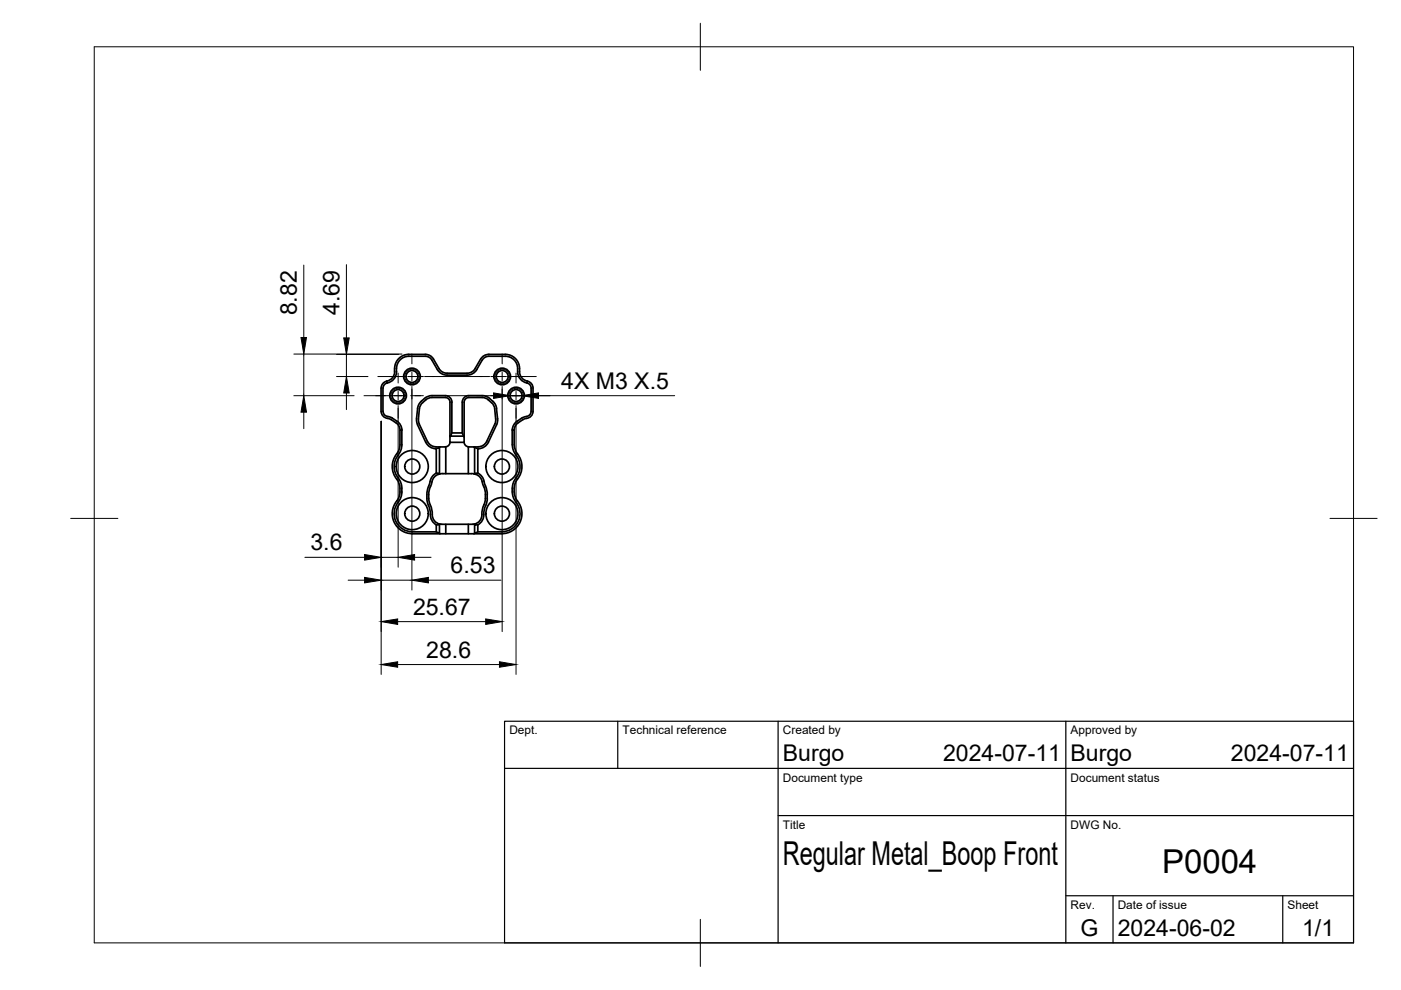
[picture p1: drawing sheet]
<svg xmlns="http://www.w3.org/2000/svg" width="297mm" height="210mm" viewBox="0 0 297 210" stroke-linecap="round" stroke-linejoin="round" font-family="sans-serif">
<!-- layer: Visible -->
<g fill="none" stroke="#000" stroke-width=".36">
<path d="M83.7 78.1v.7M83.7 78.8a2 2 0 0 1-1.7 2M83.7 78.1a2.99 2.99 0 0 1 3-3h3.5a1.99 1.99 0 0 1 1.7 1l1.2 2a2 2 0 0 0 1.7 1h4.2a2 2 0 0 0 1.8-1M91.6 76.3a1.6 1.6 0 0 0-1.4-.8h-3.5a2.74 2.74 0 0 0-2.6 3.3 2.36 2.36 0 0 1-2 2.4M91.6 76.3a4.8 4.8 0 0 0 2.2 3l1 .2h4.2a2.4 2.4 0 0 0 2.1-1.2M101.9 76.1l-1.2 2M107.1 75.5h-3.5a1.6 1.6 0 0 0-1.3 .8l-1.2 2M107.1 75.1h-3.5a2 2 0 0 0-1.7 1M107.2 75.1a3.1 3.1 0 0 1 3 3.7 2 2 0 0 0 1.6 2M107.2 75.5a2.71 2.71 0 0 1 2.5 3.3 2.4 2.4 0 0 0 2.1 2.4M80.8 82.3v4.9M80.8 87.2a1.49 1.49 0 0 0 1.4 1.5"/>
<path d="M81.2 87.2a1.09 1.09 0 0 0 1 1.1M82.1 81.2l-.1-.4a1.49 1.49 0 0 0-1.2 1.5M82.1 81.2a1.09 1.09 0 0 0-.9 1.1v4.9M82.2 88.7a2.95 2.95 0 0 1 1.7 .9l.6 .5 .3 1.1M82.2 88.3l.8 .2 1.1 .8M84.2 89.3a2.4 2.4 0 0 1 1 1.9M90.3 84.8l.9-.5h3.2a1.01 1.01 0 0 1 1 1v7.3l.1-.1M90.3 84.8a2.73 2.73 0 0 0-1.4 1.9l-.2 2.1 .1 .8 1.8 4M90.6 93.6a2 2 0 0 0 1.8 1.1M92.4 94.8h.9M92.5 95.1l.7-.2v5.5M94.4 94.8l-1.2 .1"/>
<path d="M94.5 94.7v5.7h-.6M94.5 94.7h-.1M95.4 92.6v1.1M95.4 93.8h3M95.4 93.8a1.01 1.01 0 0 1-.9 .9M95.4 93.7v.1M95.8 91.8l-.3 .7h2.8M95.8 85.3a1.41 1.41 0 0 0-1.4-1.4h-2.8a3.6 3.6 0 0 0-3.1 2.7l-.2 2.2 .1 .9 1.9 4a2.4 2.4 0 0 0 2.2 1.4v5.2M98 91.8l.4 .8M98.4 93.7v.1M98.4 93.8a1 1 0 0 0 1 .9M99.3 94.7v5.7h.6"/>
<path d="M99.4 94.8l1.2 .1v5.5M100.5 94.8h.9M100.6 94.9l.7 .2M101.4 95.1l-.1 5.2M102.2 83.9h-2.8a1.41 1.41 0 0 0-1.4 1.4v6.5h-2.2v-6.5M102.2 84.3h-2.8a1.01 1.01 0 0 0-1 1v8.4M102.2 84.3l.7 .1 .6 .4M102.2 83.9l.9 .1 .7 .5M103.2 93.6a2 2 0 0 1-1.8 1.1M103.5 84.8a2.63 2.63 0 0 1 1.4 1.9l.2 2.4-.1 .5-1.8 4M103.8 84.5l.9 .8 .4 .6 .4 3.2-.2 .9-1.8 3.8a2.4 2.4 0 0 1-2.1 1.3M108.6 91.2l.1 3.6 .4 1.3a4.1 4.1 0 0 1 0 5.6 4.8 4.8 0 0 0 .6 5.3 3.8 3.8 0 0 1-3.3 5.7"/>
<path d="M108.6 91.2h.4l.1 3.5 .2 .8 .4 .7M109.7 89.3a2.4 2.4 0 0 0-1.1 1.9M109.7 96.2a4.2 4.2 0 0 1 0 5.4M110.6 88.6l-.9 .7M110.8 89a2.61 2.61 0 0 0-1.8 2.2M111.6 88.7l-.7 .3M111.7 81.2l.1-.4a1.49 1.49 0 0 1 1.2 1.5v4.9M111.8 81.2a1.09 1.09 0 0 1 .8 1.1v4.9M112.6 87.2a1.34 1.34 0 0 1-1.5 1.2l-.5 .2M113 87.2a1.49 1.49 0 0 1-1.4 1.5M87.4 112.7a3.9 3.9 0 0 1-3.6-2.4 3.9 3.9 0 0 1 .9-4.2 4.8 4.8 0 0 0-.6-5.3 4.1 4.1 0 0 1 .6-4.7l.5-1.3v-3.6h-.4v3.1l-.3 1.2a4.9 4.9 0 0 0-.8 5.5 4.4 4.4 0 0 1 0 5.8 4.2 4.2 0 0 0 3.7 6.3l5.9 .1-.1-.2M90.9 107.2l.2 .7 .1 1.2"/>
<path d="M91.2 102.1l-.1 .3a6.1 6.1 0 0 0-.2 4.8M91.3 109.1a2.4 2.4 0 0 0 1.2 2.2M92.5 100.3a2.4 2.4 0 0 0-1.3 1.8M92.5 100.3l.7 .1M93.2 100.4l.1 .1a2.16 2.16 0 0 0-1.8 2.2 5.8 5.8 0 0 0 0 5.1l.1 .9a2.13 2.13 0 0 0 1.7 2.4M93.2 111.2v1.8l-.7-.2M93.3 111.1l-.8 .2v1.5h-5.1M93.3 111.1h7.2M93.9 100.4l-.6 .1M94.5 111.2v2h-1.2M94.5 113.2h4.8M94.5 100.4h4.8"/>
<path d="M99.3 111.2v2h1.2M99.9 100.4l.6 .1M100.5 111.1l.1 .1M100.5 113.2h5.9M100.6 100.4l-.1 .1a2.15 2.15 0 0 1 1.9 2.2l.2 .5M101.3 112.8l-.8 .4M101.3 100.3l-.7 .1M101.3 100.3a3.7 3.7 0 0 1 1.6 2.7 5.9 5.9 0 0 1 .1 4.2M102.6 103.2a5.8 5.8 0 0 1-.3 4.6l-.1 .9a2.13 2.13 0 0 1-1.7 2.4M103 107.2l-.4 1.1a2.9 2.9 0 0 1-1.3 3M106.4 112.8h-5.1v-1.5l-.7-.1v1.8M109.7 106.2a4.2 4.2 0 0 1 .6 4.5 4.2 4.2 0 0 1-3.9 2.4"/>
<path d="M109.7 101.6a4 4 0 0 0 0 4.6"/>
<circle cx="87.3" cy="79.8" r="1.26"/>
<circle cx="87.3" cy="79.8" r="1.77"/>
<circle cx="106.5" cy="79.8" r="1.26"/>
<circle cx="106.5" cy="79.8" r="1.77"/>
<circle cx="84.4" cy="83.9" r="1.26"/>
<circle cx="84.4" cy="83.9" r="1.77"/>
<circle cx="87.4" cy="98.9" r="1.6"/>
<circle cx="87.4" cy="98.9" r="3.4"/>
<circle cx="106.4" cy="98.9" r="1.6"/>
<circle cx="106.4" cy="98.9" r="3.4"/>
<circle cx="109.4" cy="83.9" r="1.26"/>
<circle cx="109.4" cy="83.9" r="1.77"/>
<circle cx="87.4" cy="108.9" r="3.4"/>
<circle cx="87.4" cy="108.9" r="1.6"/>
<circle cx="106.4" cy="108.9" r="1.6"/>
<circle cx="106.4" cy="108.9" r="3.4"/>
</g>
<!-- layer: Visible Narrow -->
<g fill="none" stroke="#000" stroke-width=".21">
<circle cx="87.3" cy="79.8" r="1.53"/>
<circle cx="106.5" cy="79.8" r="1.53"/>
<circle cx="84.4" cy="83.9" r="1.53"/>
<circle cx="109.4" cy="83.9" r="1.53"/>
</g>
<!-- layer: BORDER -->
<path d="M20 9.9h267v190h-267zM148.5 4.9v10M15 109.9h10M282 109.9h10M148.5 194.9v10" fill="none" stroke="#000" stroke-width=".21"/>
<!-- layer: TITLEBLOCK -->
<path d="M107 152.9h180v47h-180zM131 152.9v10M165 152.9v47M226 152.9v47M107 162.9h180M165 172.9h122M226 189.9h61M236 189.9v10M272 189.9v10" fill="none" stroke="#000" stroke-width=".25"/>
<!-- layer: Smart Centers -->
<g fill="none" stroke="#000" stroke-width=".21">
<path d="M80.1 79.8h6.1M84.4 79.1v2.1M86.4 79.8h3.4M87.3 75.1v2M87.3 78.9v1.8M90 79.8h13.8M104.1 79.8h3.3M106.5 75.1v2M106.5 78.9v1.8M107.6 79.8h6.1M109.4 79.1v2.1M77.2 83.9h9"/>
<path d="M84.4 83v1.8M84.4 86.6v2.1M87.1 83.9h2.7M87.3 82.5v2.1M91.5 83.9h10.8M104.1 83.9h2.6M106.5 82.5v2.1M107.6 83.9h9M109.4 83v1.8M109.4 86.6v2.1"/>
</g>
<!-- layer: FD_Dimensions -->
<g fill="none" stroke="#000" stroke-width=".21">
<path d="M64.4 56.2v15.4M73.4 56.1v15.5M62.3 75.1h22.9M64.4 75.1v8.8M71.4 79.8h6.6M71.4 75.1h13.2M73.4 75.1v4.7M62.3 83.9h12.8M64.4 87.4v3.5M73.4 83.3v3.5M80.8 89.3v53.7M84.4 86v34.3"/>
<path d="M87.3 81.9v43.2M101.1 83.9h3.5M106.5 81.9v52M108.1 83.9h2.6M109.4 86v57M114.2 83.9h28.8M64.6 118.2h12.7M80.8 118.2h3.6M87.9 118.2h3.5M73.8 123h3.5M80.8 123h6.5M84.3 131.8h18.7"/>
<path d="M90.8 123h15.4M84.3 140.9h21.6"/>
</g>
<g fill="#000" stroke="#000" stroke-width=".21">
<path d="M63.8 71.6h1.2l-.6 3.5zM72.9 71.6h1.1l-.6 3.5zM64.4 83.9l.6 3.5h-1.2zM73.4 79.8l.6 3.5h-1.1zM104.6 83.3l3.5 .6-3.5 .6zM110.7 83.9l3.5-.6v1.2zM77.3 117.6l3.5 .6-3.5 .6zM84.4 118.2l3.5-.6v1.2zM77.3 122.4l3.5 .6-3.5 .6zM80.8 131.8l3.5-.6v1.2zM87.3 123l3.5-.6v1.2zM103 131.2l3.5 .6-3.5 .6z"/>
<path d="M80.8 140.9l3.5-.6v1.2zM105.9 140.3l3.5 .6-3.5 .6z"/>
</g>
<g font-size="7">
<text x="166" y="183.4">Regular Metal_Boop Front</text>
<text x="246.4" y="185.2">P0004</text>
</g>
<g font-size="4.9">
<text x="62.9" y="66.9" transform="rotate(-90 62.9 66.9)">8.82</text>
<text x="72" y="66.8" transform="rotate(-90 72 66.8)">4.69</text>
<text x="119" y="82.4">4X M3 X.5</text>
<text x="65.8" y="116.7">3.6</text>
<text x="95.5" y="121.6">6.53</text>
<text x="87.6" y="130.3">25.67</text>
<text x="90.4" y="139.4">28.6</text>
<text x="166" y="161.4">Burgo</text>
<text x="200" y="161.4">2024-07-11</text>
<text x="227" y="161.4">Burgo</text>
<text x="261" y="161.4">2024-07-11</text>
<text x="229.1" y="198.6">G</text>
<text x="237" y="198.4">2024-06-02</text>
<text x="276.1" y="198.6">1/1</text>
</g>
<g font-size="2.5">
<text x="108" y="155.7">Dept.</text>
<text x="132" y="155.7">Technical reference</text>
<text x="166" y="155.7">Created by</text>
<text x="227" y="155.7">Approved by</text>
<text x="166" y="165.7">Document type</text>
<text x="227" y="165.7">Document status</text>
<text x="166" y="175.7">Title</text>
<text x="227" y="175.7">DWG No.</text>
<text x="227" y="192.7">Rev.</text>
<text x="237" y="192.7">Date of issue</text>
<text x="273" y="192.7">Sheet</text>
</g>
</svg>
